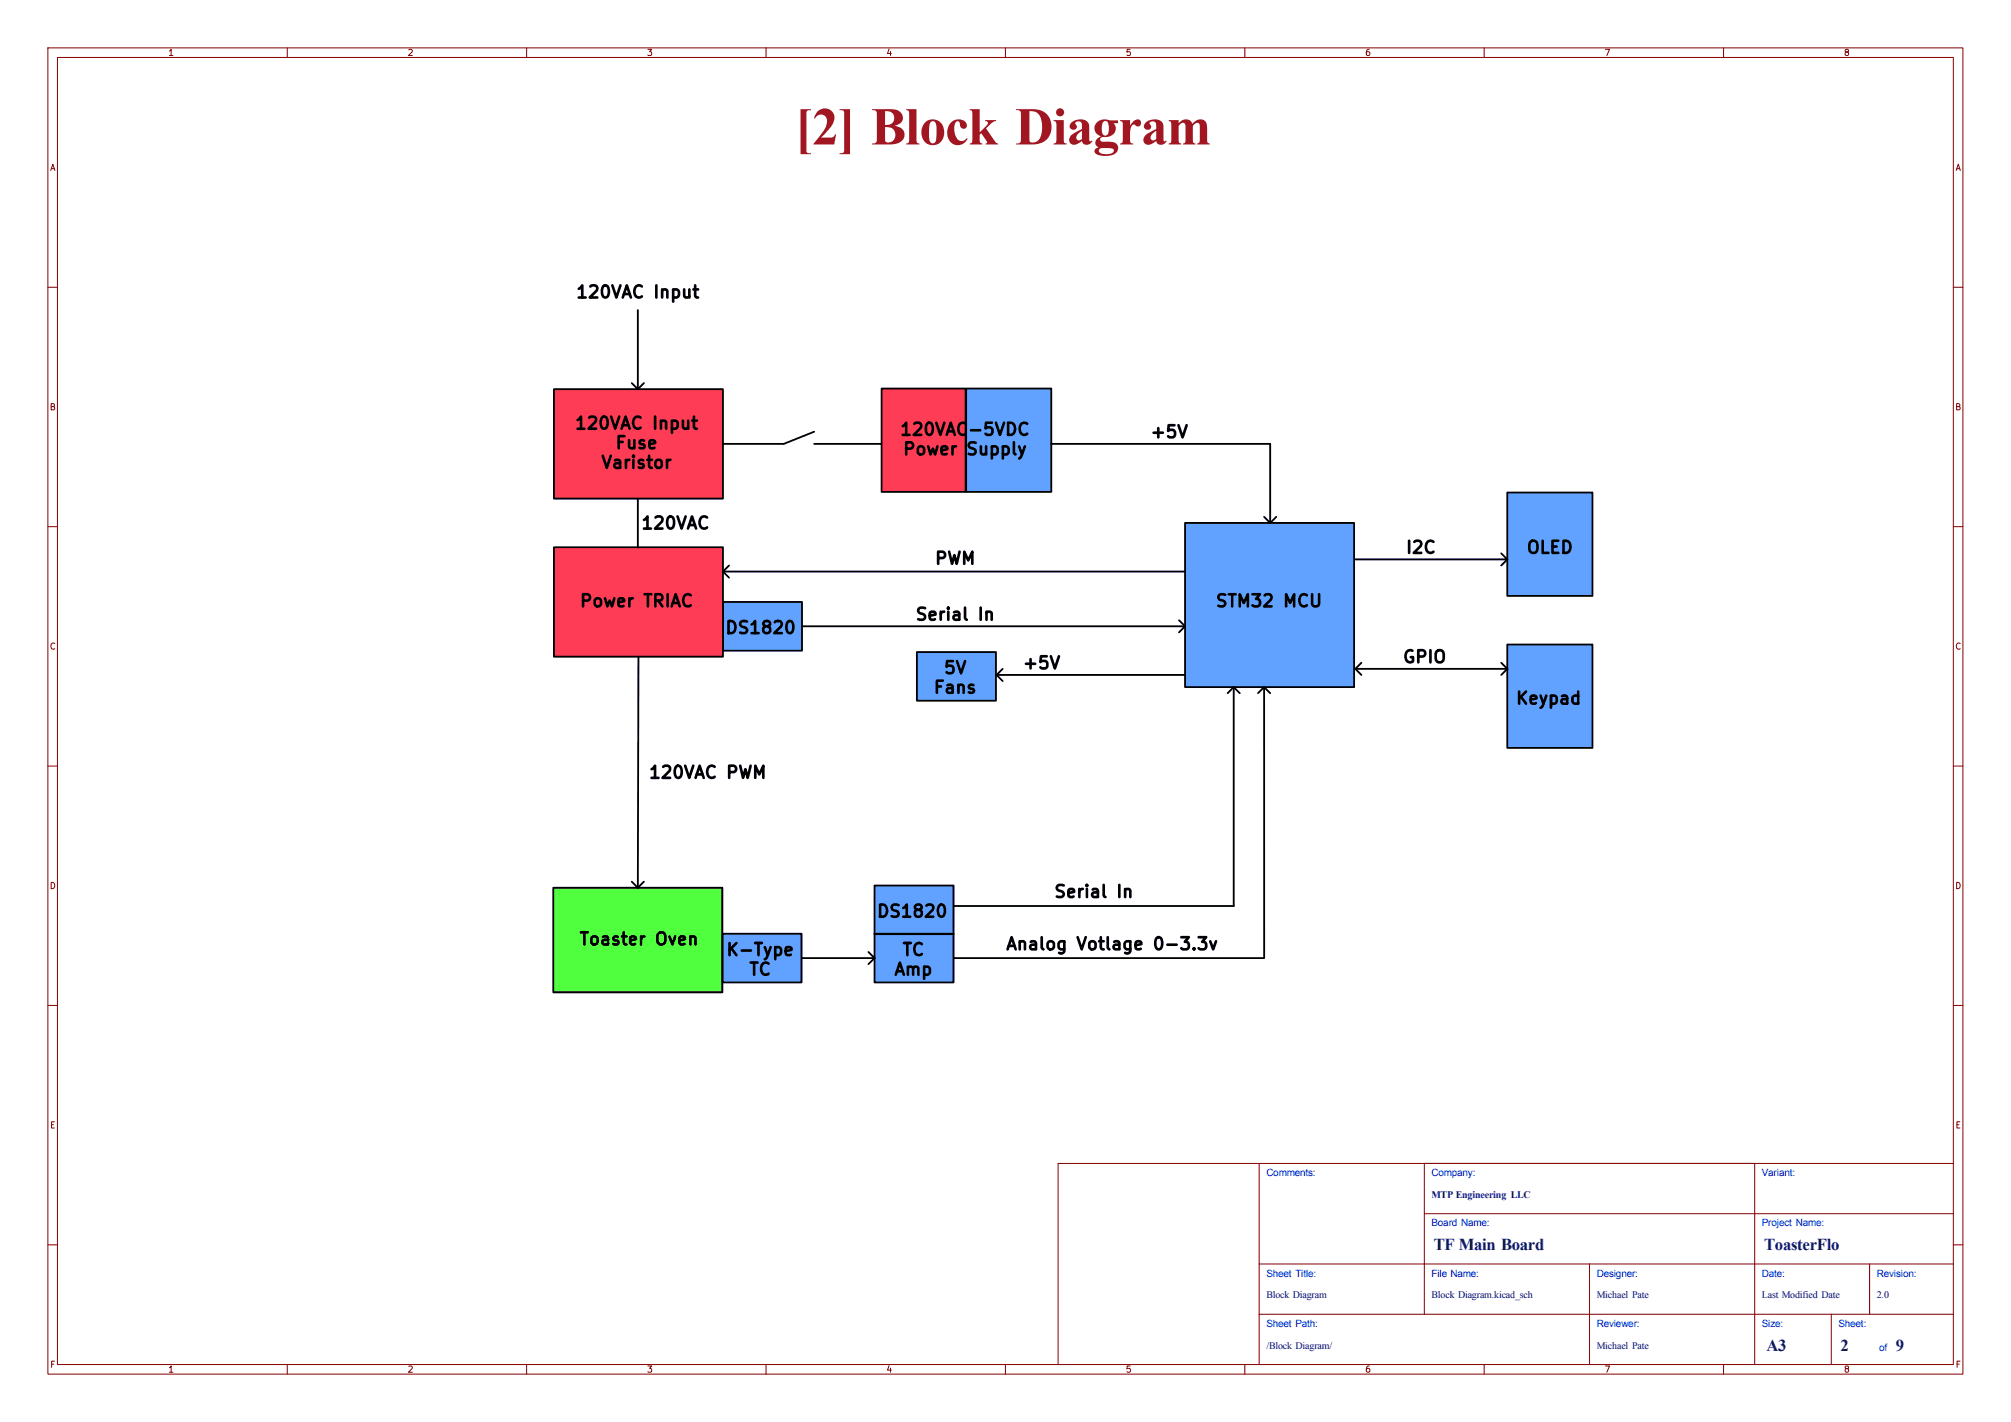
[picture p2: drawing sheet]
<svg xmlns="http://www.w3.org/2000/svg" width="297mm" height="210mm" viewBox="0 0 297 210" stroke-linecap="round" stroke-linejoin="round" font-family="sans-serif">
<g fill="none" stroke="#840000" stroke-width=".15">
<path d="M7.1 7.1h282.8v195.8h-282.8zM8.5 8.5h280v193h-280zM42.4 7.1v1.4M77.8 7.1v1.4M113.1 7.1v1.4M148.5 7.1v1.4M183.8 7.1v1.4M219.2 7.1v1.4M254.6 7.1v1.4M7.1 42.4h1.4M288.5 42.4h1.4M7.1 77.8h1.4"/>
<path d="M288.5 77.8h1.4M7.1 113.1h1.4M288.5 113.1h1.4M7.1 148.5h1.4M288.5 148.5h1.4M186 171.8v29.7M210.4 179.2h78.1M210.4 171.8v22.3M259.1 171.8v29.7M288.5 171.8h-132.2v29.7M7.1 183.8h1.4M186 194.1h102.5"/>
<path d="M186 186.7h102.5M234.8 186.7v14.8M270.5 194.1v7.4M276.1 186.7v7.4M288.5 183.8h1.4M42.4 201.5v1.4M77.8 201.5v1.4M113.1 201.5v1.4M148.5 201.5v1.4M183.8 201.5v1.4M219.2 201.5v1.4M254.6 201.5v1.4"/>
</g>
<path d="M106.7 137.9h11.7v7.2h-11.7z" fill="#61a1ff"/>
<path d="M81.7 131.1h25v15.5h-25z" fill="#50ff3d"/>
<path d="M142.7 57.4h12.6v15.2h-12.6z" fill="#61a1ff"/>
<path d="M81.8 80.8h25v16.2h-25z" fill="#ff3c56"/>
<g fill="#61a1ff">
<path d="M106.8 88.9h11.6v7.2h-11.6z"/>
<path d="M175 77.2h25v24.3h-25z"/>
<path d="M222.6 95.2h12.6v15.3h-12.6z"/>
<path d="M222.6 72.7h12.6v15.3h-12.6z"/>
<path d="M135.4 96.3h11.7v7.2h-11.7z"/>
<path d="M129.2 137.9h11.6v7.2h-11.6z"/>
<path d="M129.2 130.8h11.6v7.2h-11.6z"/>
</g>
<g fill="#ff3c56">
<path d="M130.2 57.4h12.4v15.2h-12.4z"/>
<path d="M81.8 57.5h25v16.1h-25z"/>
</g>
<g fill="none" stroke="#000" stroke-width=".27">
<path d="M81.8 57.5h25v16.1h-25zM93.3 56.6l.9 .9M94.2 45.8v11.7M95.1 56.6l-.9 .9M130.2 57.4h12.4v15.2h-12.4zM142.7 57.4h12.6v15.2h-12.6zM94.2 73.6v7.2M120.2 63.8l-4.4 1.8h-9M120.2 65.6h9.9M155.3 65.6h32.3v11.6M175 77.2h25v24.3h-25zM186.7 76.3l.9 .9"/>
<path d="M188.5 76.3l-.9 .9M222.6 72.7h12.6v15.3h-12.6zM81.8 80.8h25v16.2h-25zM94.3 97l-.1 34.1M106.8 84.4h68.2M106.8 84.4l.9 .9M106.8 88.9h11.6v7.2h-11.6zM107.7 83.5l-.9 .9M118.4 92.5h56.6M135.4 96.3h11.7v7.2h-11.7zM147.2 99.7l.9 .9M147.2 99.7h27.8"/>
<path d="M148.1 98.8l-.9 .9M174.1 91.6l.9 .9M175 92.5l-.9 .9M200.2 98.8h22.4M200.2 98.8l.9 .9M200.2 82.6h22.4M201.1 97.9l-.9 .9M221.7 97.9l.9 .9M221.7 81.7l.9 .9M222.6 98.8l-.9 .9M222.6 82.6l-.9 .9M222.6 95.2h12.6v15.3h-12.6z"/>
<path d="M182.2 101.5v32.3h-41.3M182.2 101.5l.9 .9M182.2 101.5l-.9 .9M186.7 101.5v39.9M186.7 101.5l.9 .9M186.7 101.5l-.9 .9M81.7 131.1h25v15.5h-25zM93.3 130.2l.9 .9M95.1 130.2l-.9 .9M106.7 137.9h11.7v7.2h-11.7zM129.2 130.8h11.6v7.2h-11.6zM129.2 137.9h11.6v7.2h-11.6z"/>
<path d="M118.4 141.5h10.8M128.3 140.6l.9 .9M129.2 141.5l-.9 .9M140.8 141.5h45.9"/>
</g>
<text font-size="7.9" fill="#a21622" x="117.4" y="21.3">[2] Block Diagram</text>
<g font-size="2.5" fill="#00007f">
<text x="211.8" y="184.6">TF Main Board</text>
<text x="260.6" y="184.6">ToasterFlo</text>
<text x="260.9" y="199.5">A3</text>
<text x="271.8" y="199.5">2</text>
<text x="280" y="199.5">9</text>
</g>
<g font-size="1.8">
<text x="85" y="44.5">120VAC Input</text>
<text x="84.8" y="63.9">120VAC Input</text>
<text x="132.8" y="64.8">120VAC-5VDC</text>
<text x="169.8" y="65.1">+5V</text>
<text x="88.7" y="69.6">Varistor</text>
<text x="90.8" y="66.8">Fuse</text>
<text x="133.2" y="67.7">Power Supply</text>
<text x="94.6" y="78.6">120VAC</text>
<text x="137.9" y="83.8">PWM</text>
<text x="207.5" y="82.2">I2C</text>
<text x="225.3" y="82.2">OLED</text>
<text x="85.5" y="90.1">Power TRIAC</text>
<text x="107" y="94.1">DS1820</text>
<text x="135.1" y="92.1">Serial In</text>
<text x="179.4" y="90.1">STM32 MCU</text>
<text x="139.3" y="100">5V</text>
<text x="150.9" y="99.3">+5V</text>
<text x="207.1" y="98.4">GPIO</text>
<text x="137.8" y="102.9">Fans</text>
<text x="223.8" y="104.5">Keypad</text>
<text x="95.7" y="115.4">120VAC PWM</text>
<text x="129.4" y="135.9">DS1820</text>
<text x="155.6" y="133">Serial In</text>
<text x="85.4" y="140">Toaster Oven</text>
<text x="107.1" y="141.6">K-Type</text>
<text x="133.1" y="141.6">TC</text>
<text x="148.5" y="140.7">Analog Votlage 0-3.3v</text>
<text x="110.5" y="144.5">TC</text>
<text x="131.9" y="144.5">Amp</text>
</g>
<g font-size="1.5" fill="#00f">
<text x="187" y="173.7">Comments:</text>
<text x="211.4" y="173.7">Company:</text>
<text x="260.2" y="173.7">Variant:</text>
<text x="211.4" y="181.1">Board Name:</text>
<text x="260.2" y="181.1">Project Name:</text>
<text x="187" y="188.6">Sheet Title:</text>
<text x="211.4" y="188.6">File Name:</text>
<text x="235.8" y="188.6">Designer:</text>
<text x="260.2" y="188.6">Date:</text>
<text x="277.2" y="188.6">Revision:</text>
<text x="187" y="196">Sheet Path:</text>
<text x="235.8" y="196">Reviewer:</text>
<text x="260.2" y="196">Size:</text>
<text x="271.5" y="196">Sheet:</text>
<text x="277.5" y="199.5">of</text>
</g>
<g font-size="1.5" fill="#00007f">
<text x="211.4" y="176.9">MTP Engineering LLC</text>
<text x="187" y="191.7">Block Diagram</text>
<text x="211.4" y="191.7">Block Diagram.kicad_sch</text>
<text x="235.8" y="191.7">Michael Pate</text>
<text x="260.2" y="191.7">Last Modified Date</text>
<text x="277.2" y="191.7">2.0</text>
<text x="187" y="199.2">/Block Diagram/</text>
<text x="235.8" y="199.2">Michael Pate</text>
</g>
<g font-size=".9" fill="#840000">
<text x="24.7" y="8.5">1</text>
<text x="60.1" y="8.5">2</text>
<text x="95.5" y="8.5">3</text>
<text x="130.8" y="8.5">4</text>
<text x="166.2" y="8.5">5</text>
<text x="201.5" y="8.5">6</text>
<text x="236.9" y="8.5">7</text>
<text x="272.2" y="8.5">8</text>
<text x="7.3" y="25.5">A</text>
<text x="288.7" y="25.5">A</text>
<text x="7.2" y="60.8">B</text>
<text x="288.7" y="60.8">B</text>
<text x="7.2" y="96.2">C</text>
<text x="288.7" y="96.2">C</text>
<text x="7.2" y="131.5">D</text>
<text x="288.7" y="131.5">D</text>
<text x="7.3" y="166.9">E</text>
<text x="288.7" y="166.9">E</text>
<text x="7.3" y="202.2">F</text>
<text x="24.7" y="202.9">1</text>
<text x="60.1" y="202.9">2</text>
<text x="95.5" y="202.9">3</text>
<text x="130.8" y="202.9">4</text>
<text x="166.2" y="202.9">5</text>
<text x="201.5" y="202.9">6</text>
<text x="236.9" y="202.9">7</text>
<text x="272.2" y="202.9">8</text>
<text x="288.7" y="202.2">F</text>
</g>
</svg>
